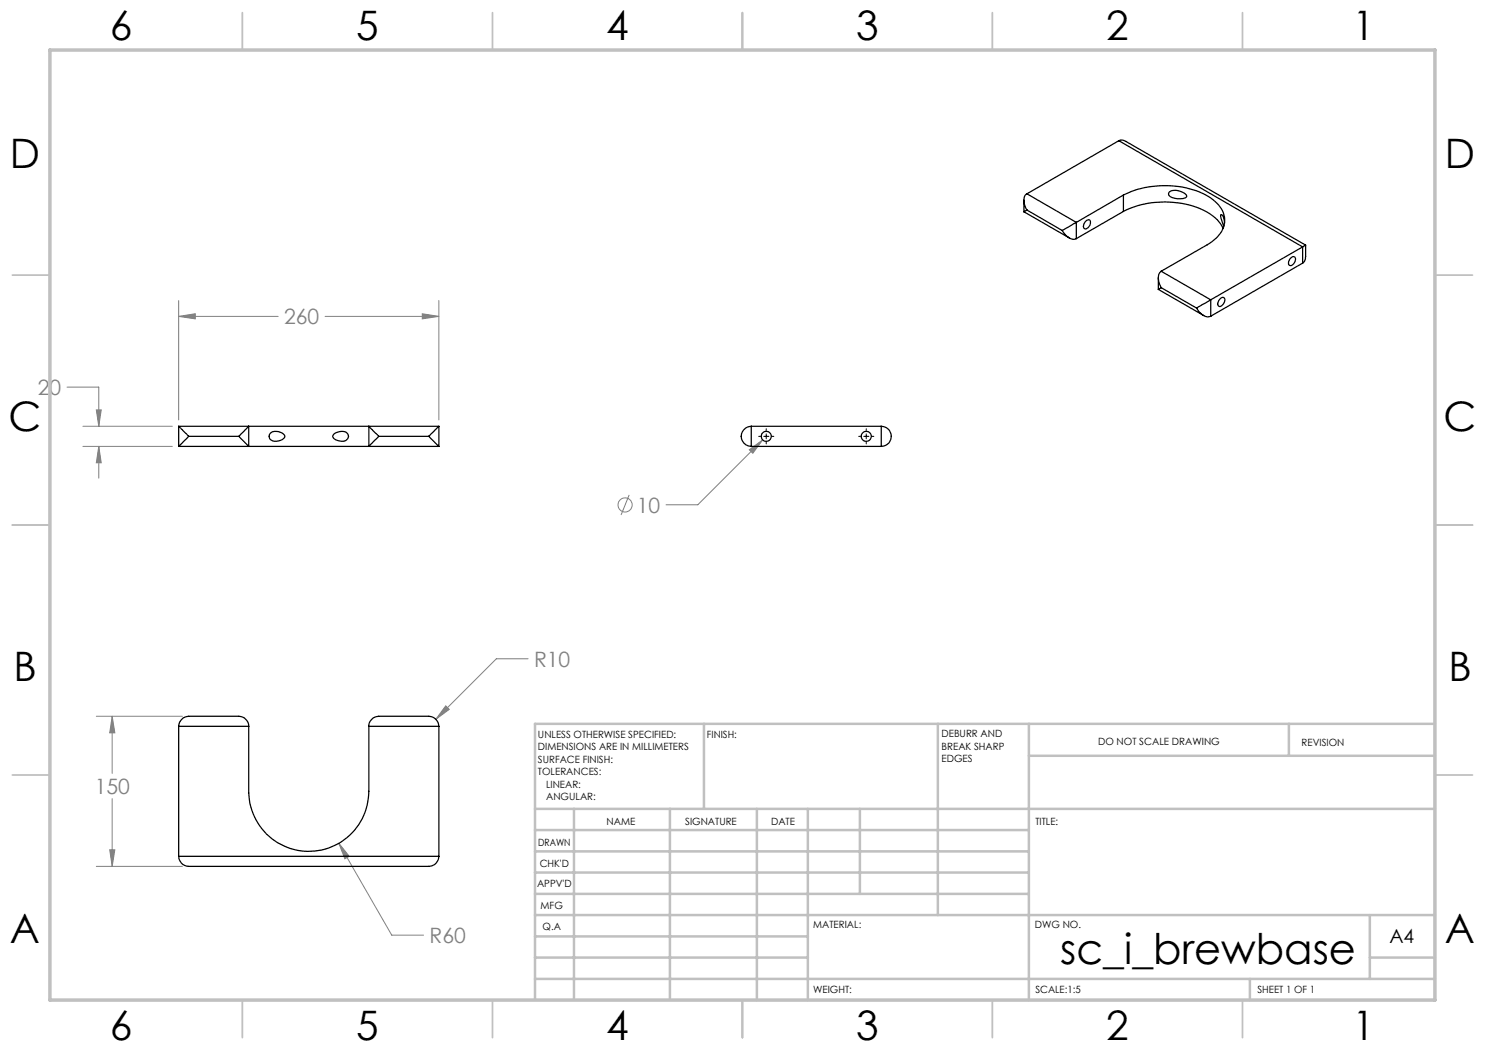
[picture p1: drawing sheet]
<svg xmlns="http://www.w3.org/2000/svg" width="297mm" height="210mm" viewBox="0 0 297 210" stroke-linecap="round" stroke-linejoin="round" font-family="sans-serif">
<g fill="none" stroke="#808080" stroke-width=".2">
<path d="M13.4 77.4h6.4v7.9M35.7 60.1v23.9M35.7 63.3h19.9M35.7 63.3l3.4-.5v1zM65 63.3h22.8M84.5 62.8l3.3 .5-3.3 .5zM87.8 60.1v23.9M16.6 89.3h17.9M16.6 85.3h17.9M19.3 82h.9l-.4 3.3zM19.8 89.3v6.3M19.8 89.3l.4 3.3h-.9z"/>
<path d="M125.8 99l-1.6 4M149.9 89.9l2.6-1.9-1.9 2.7zM152.5 88l-12.9 13h-6.4M105.6 131.8h-6.3l-12.1 12.1M19.3 143.3h17.2M22.4 143.3v11.4M22.4 159.7v13.6M22.4 143.3l.6 3.3h-1.1zM89.1 141.2l.8 .7-2.7 2zM19.3 173.3h17.2M21.9 170h1.1l-.6 3.3zM67.8 168.7l10.6 18.3h6.3"/>
<path d="M67.8 168.7l2 2.6-.8 .5z"/>
<circle cx="125" cy="101" r="1.42"/>
</g>
<path d="M151.7 87.3h.5M152.8 87.3h1M153.2 85.8v.4M153.2 86.8v1M153.2 88.3v.5M154.3 87.3h.5M171.7 87.3h.5M172.8 87.3h1M173.2 85.8v.4M173.2 86.8v1M173.2 88.3v.5M174.3 87.3h.5" fill="none" stroke="#000" stroke-width=".2"/>
<g fill="none" stroke="#c0c0c0" stroke-width=".35">
<path d="M48.5 2.5v7.5M98.5 2.5v7.5M148.5 2.5v7.5M198.5 2.5v7.5M248.5 2.5v7.5M2.5 55h7.5M287 55h7.5M2.5 105h7.5M287 105h7.5M2.5 155h7.5M287 155h7.5M48.5 200v7.5"/>
<path d="M98.5 200v7.5M148.5 200v7.5M198.5 200v7.5M248.5 200v7.5"/>
</g>
<g fill="none" stroke="#c0c0c0" stroke-width=".5">
<path d="M140.8 144.8v17M187.6 144.8v38.2M205.8 144.8v55.2M205.8 151.2h81.2M257.8 144.8v6.4M287 144.8h-180v55.2M107 161.8h180M107 178.8h98.8M107 174.5h98.8M107 170.3h98.8M107 166h98.8M114.8 161.8v38.2"/>
<path d="M134 161.8v38.2M151.4 161.8v38.2M161.6 161.8v38.2M172 161.8v17M107 195.8h180M107 191.5h54.6M107 187.3h54.6M107 183h180M250 195.8v4.2M274 191.5h13M274 183v12.8"/>
</g>
<path d="M10 10h277v190h-277z" fill="none" stroke="#c0c0c0" stroke-width=".7"/>
<path d="M19.8 89.3l.4 3.3h-.9zM19.3 82h.9l-.4 3.3zM35.7 63.3l3.4-.5v1zM84.5 62.8l3.3 .5-3.3 .5zM22.4 143.3l.6 3.3h-1.1zM21.9 170h1.1l-.6 3.3zM67.8 168.7l1.2 3.1 .8-.5zM89.1 141.2l-1.9 2.7 2.7-2zM149.9 89.9l.7 .8 1.9-2.7z" fill="#808080"/>
<g fill="none" stroke="#000" stroke-width=".25">
<path d="M205.4 38.8a2.26 2.26 0 0 0-.2 2.9l.2 .3M205.4 38.8l9.9 5.7M223.8 28.1l.5-.1 .9 .3 35.9 20.7M223.8 28.1l-18.4 10.7M223.8 28.1l36.7 21.3M224.7 39a18.9 18.9 0 0 1 17.1 .4 5.8 5.8 0 0 1 3.1 4.8 5.7 5.7 0 0 1-3 4.5l-9.7 5.5M224.7 39l-9.4 5.5M224.7 39v3.3M233.9 38.4a2.75 2.75 0 0 1 3.4 .9v.1a3.1 3.1 0 0 1-3.5-.4l-.1-.3zM204.8 42.4l9.1 5.2M204.8 40v2.4M205.4 42l-.6 .4"/>
<path d="M205.4 42l7 4.1M212.4 46.1a2.83 2.83 0 0 0 2.7 1.7l.2-.1M215.3 44.5l-2.9 1.6M215.3 44.5v3.2M217 44.4a.57 .57 0 0 1 .8-.4 .57 .57 0 0 1 .3 .8 .97 .97 0 0 1-1.3 .9 1.19 1.19 0 0 1 .2-1.3zM224.7 42.3a18.7 18.7 0 0 1 17.1 .3 6.8 6.8 0 0 1 2.8 3.1M224.7 42.3l-9.4 5.4M231.7 57.9l9 5.2M231.7 55.6v2.3M232.2 54.2a2.35 2.35 0 0 0-.1 3l.1 .3M232.2 57.5l-.5 .4M232.2 54.2l9.9 5.8"/>
<path d="M232.2 57.5l7.1 4.1M242.1 60l-2.8 1.6M242.1 60v3.2M244.1 59.8a.52 .52 0 0 1 .7-.2 .52 .52 0 0 1 .1 .8 .93 .93 0 0 1-1.2 .8 1.08 1.08 0 0 1 .4-1.4zM244.9 44.7a2.01 2.01 0 0 0-.7-1.8 1.25 1.25 0 0 0 .2 1.4l.4 1M258.2 51.6a.52 .52 0 0 1 .8-.2 .52 .52 0 0 1 0 .8 .9 .9 0 0 1-1.3 .7 1.33 1.33 0 0 1 .5-1.3zM260.5 49.4l-18.4 10.6M260.5 49.4v3.2M260.5 52.6l-18.4 10.6M261.1 49l-.6 .4M261.1 49v2.7l-.2 .5-.4 .4M239.3 61.6a2.65 2.65 0 0 0 2.7 1.7l.1-.1"/>
<path d="M35.7 85.3l2 2M35.7 89.3h14M35.7 85.3h14M35.7 85.3v4M37.7 87.3l-2 2M37.7 87.3h10.1M47.8 87.3l1.9 2M49.7 85.3l-1.9 2M49.7 85.3h24.1M49.7 89.3h24.1M49.7 85.3v4M54.1 86.6a2.01 2.01 0 0 1 2.9 .7 1.98 1.98 0 0 1-3.1 .4v-.1a.88 .88 0 0 1 .2-1z"/>
<path d="M66.8 86.8a2.32 2.32 0 0 1 2.6-.2 1.03 1.03 0 0 1 .1 1.2 1.03 1.03 0 0 1-1.2 .5l-1-.3-.4-.2-.4-.5zM73.8 85.3l1.9 2M73.8 89.3h14M73.8 85.3h14M73.8 85.3v4M75.7 87.3l-1.9 2M75.7 87.3h10.1M85.8 87.3l2 2M87.8 85.3l-2 2M87.8 85.3v4M150.2 85.3a2.01 2.01 0 0 0-2 2 2.01 2.01 0 0 0 2 2M150.2 89.3h26"/>
<path d="M150.2 85.3h26M150.2 85.3v4M176.2 85.3a2.01 2.01 0 0 1 2.1 2 2.01 2.01 0 0 1-2.1 2M176.2 85.3v4M35.7 145.3a2.11 2.11 0 0 1 2-2h10.1a2.04 2.04 0 0 1 1.9 2M35.7 145.3v26M35.7 145.3h14M49.7 145.3v13.3a12 12 0 0 0 12.2 11.7 12 12 0 0 0 11.9-12v-13M73.8 145.3a2.04 2.04 0 0 1 1.9-2h10.1a2.11 2.11 0 0 1 2 2M73.8 145.3h14M87.8 145.3v26M35.7 171.3a2.04 2.04 0 0 0 2 2h48.1a2.03 2.03 0 0 0 2-2"/>
<path d="M35.7 171.3h52.1"/>
<circle cx="153.3" cy="87.3" r="1"/>
<circle cx="173.3" cy="87.3" r="1"/>
</g>
<text font-size="8.5" x="212" y="192.7">sc_i_brewbase</text>
<g font-size="8.1">
<text x="22" y="8">6</text>
<text x="71.2" y="8">5</text>
<text x="121.2" y="8">4</text>
<text x="171.3" y="8">3</text>
<text x="221.3" y="8">2</text>
<text x="270.5" y="8">1</text>
<text x="2" y="33.6">D</text>
<text x="289" y="33.6">D</text>
<text x="1.7" y="86.1">C</text>
<text x="288.7" y="86.1">C</text>
<text x="2.7" y="136.1">B</text>
<text x="289.7" y="136.1">B</text>
<text x="2" y="188.6">A</text>
<text x="289" y="188.6">A</text>
<text x="22" y="208">6</text>
<text x="71.2" y="208">5</text>
<text x="121.2" y="208">4</text>
<text x="171.3" y="208">3</text>
<text x="221.3" y="208">2</text>
<text x="270.5" y="208">1</text>
</g>
<g font-size="4.2" fill="#808080">
<text x="56.8" y="64.9">260</text>
<text x="7.6" y="79">20</text>
<text x="127.4" y="102.5">10</text>
<text x="106.8" y="133.3">R10</text>
<text x="18.9" y="158.8">150</text>
<text x="85.9" y="188.6">R60</text>
</g>
<text font-size="3.9" x="277.9" y="188.5">A4</text>
<g font-size="2">
<text x="107.6" y="147.6">UNLESS OTHERWISE SPECIFIED:</text>
<text x="141.4" y="147.6">FINISH:</text>
<text x="188.3" y="147.5">DEBURR AND</text>
<text x="188.3" y="150">BREAK SHARP</text>
<text x="219.6" y="149">DO NOT SCALE DRAWING</text>
<text x="260.3" y="149.2">REVISION</text>
<text x="107.6" y="150.1">DIMENSIONS ARE IN MILLIMETERS</text>
<text x="107.6" y="152.6">SURFACE FINISH:</text>
<text x="107.6" y="155.1">TOLERANCES:</text>
<text x="188.3" y="152.5">EDGES</text>
<text x="109.2" y="157.6">LINEAR:</text>
<text x="109.2" y="160.1">ANGULAR:</text>
<text x="121.3" y="165">NAME</text>
<text x="137" y="164.9">SIGNATURE</text>
<text x="154.2" y="164.9">DATE</text>
<text x="207.1" y="164.9">TITLE:</text>
<text x="107.6" y="169.1">DRAWN</text>
<text x="107.9" y="173.3">CHK'D</text>
<text x="107.4" y="177.4">APPV'D</text>
<text x="108.1" y="181.8">MFG</text>
<text x="108.5" y="186">Q.A</text>
<text x="162.6" y="185.5">MATERIAL:</text>
<text x="207" y="185.5">DWG NO.</text>
<text x="162.6" y="198.5">WEIGHT:</text>
<text x="207.1" y="198.6">SCALE:1:5</text>
<text x="251.5" y="198.6">SHEET 1 OF 1</text>
</g>
</svg>
